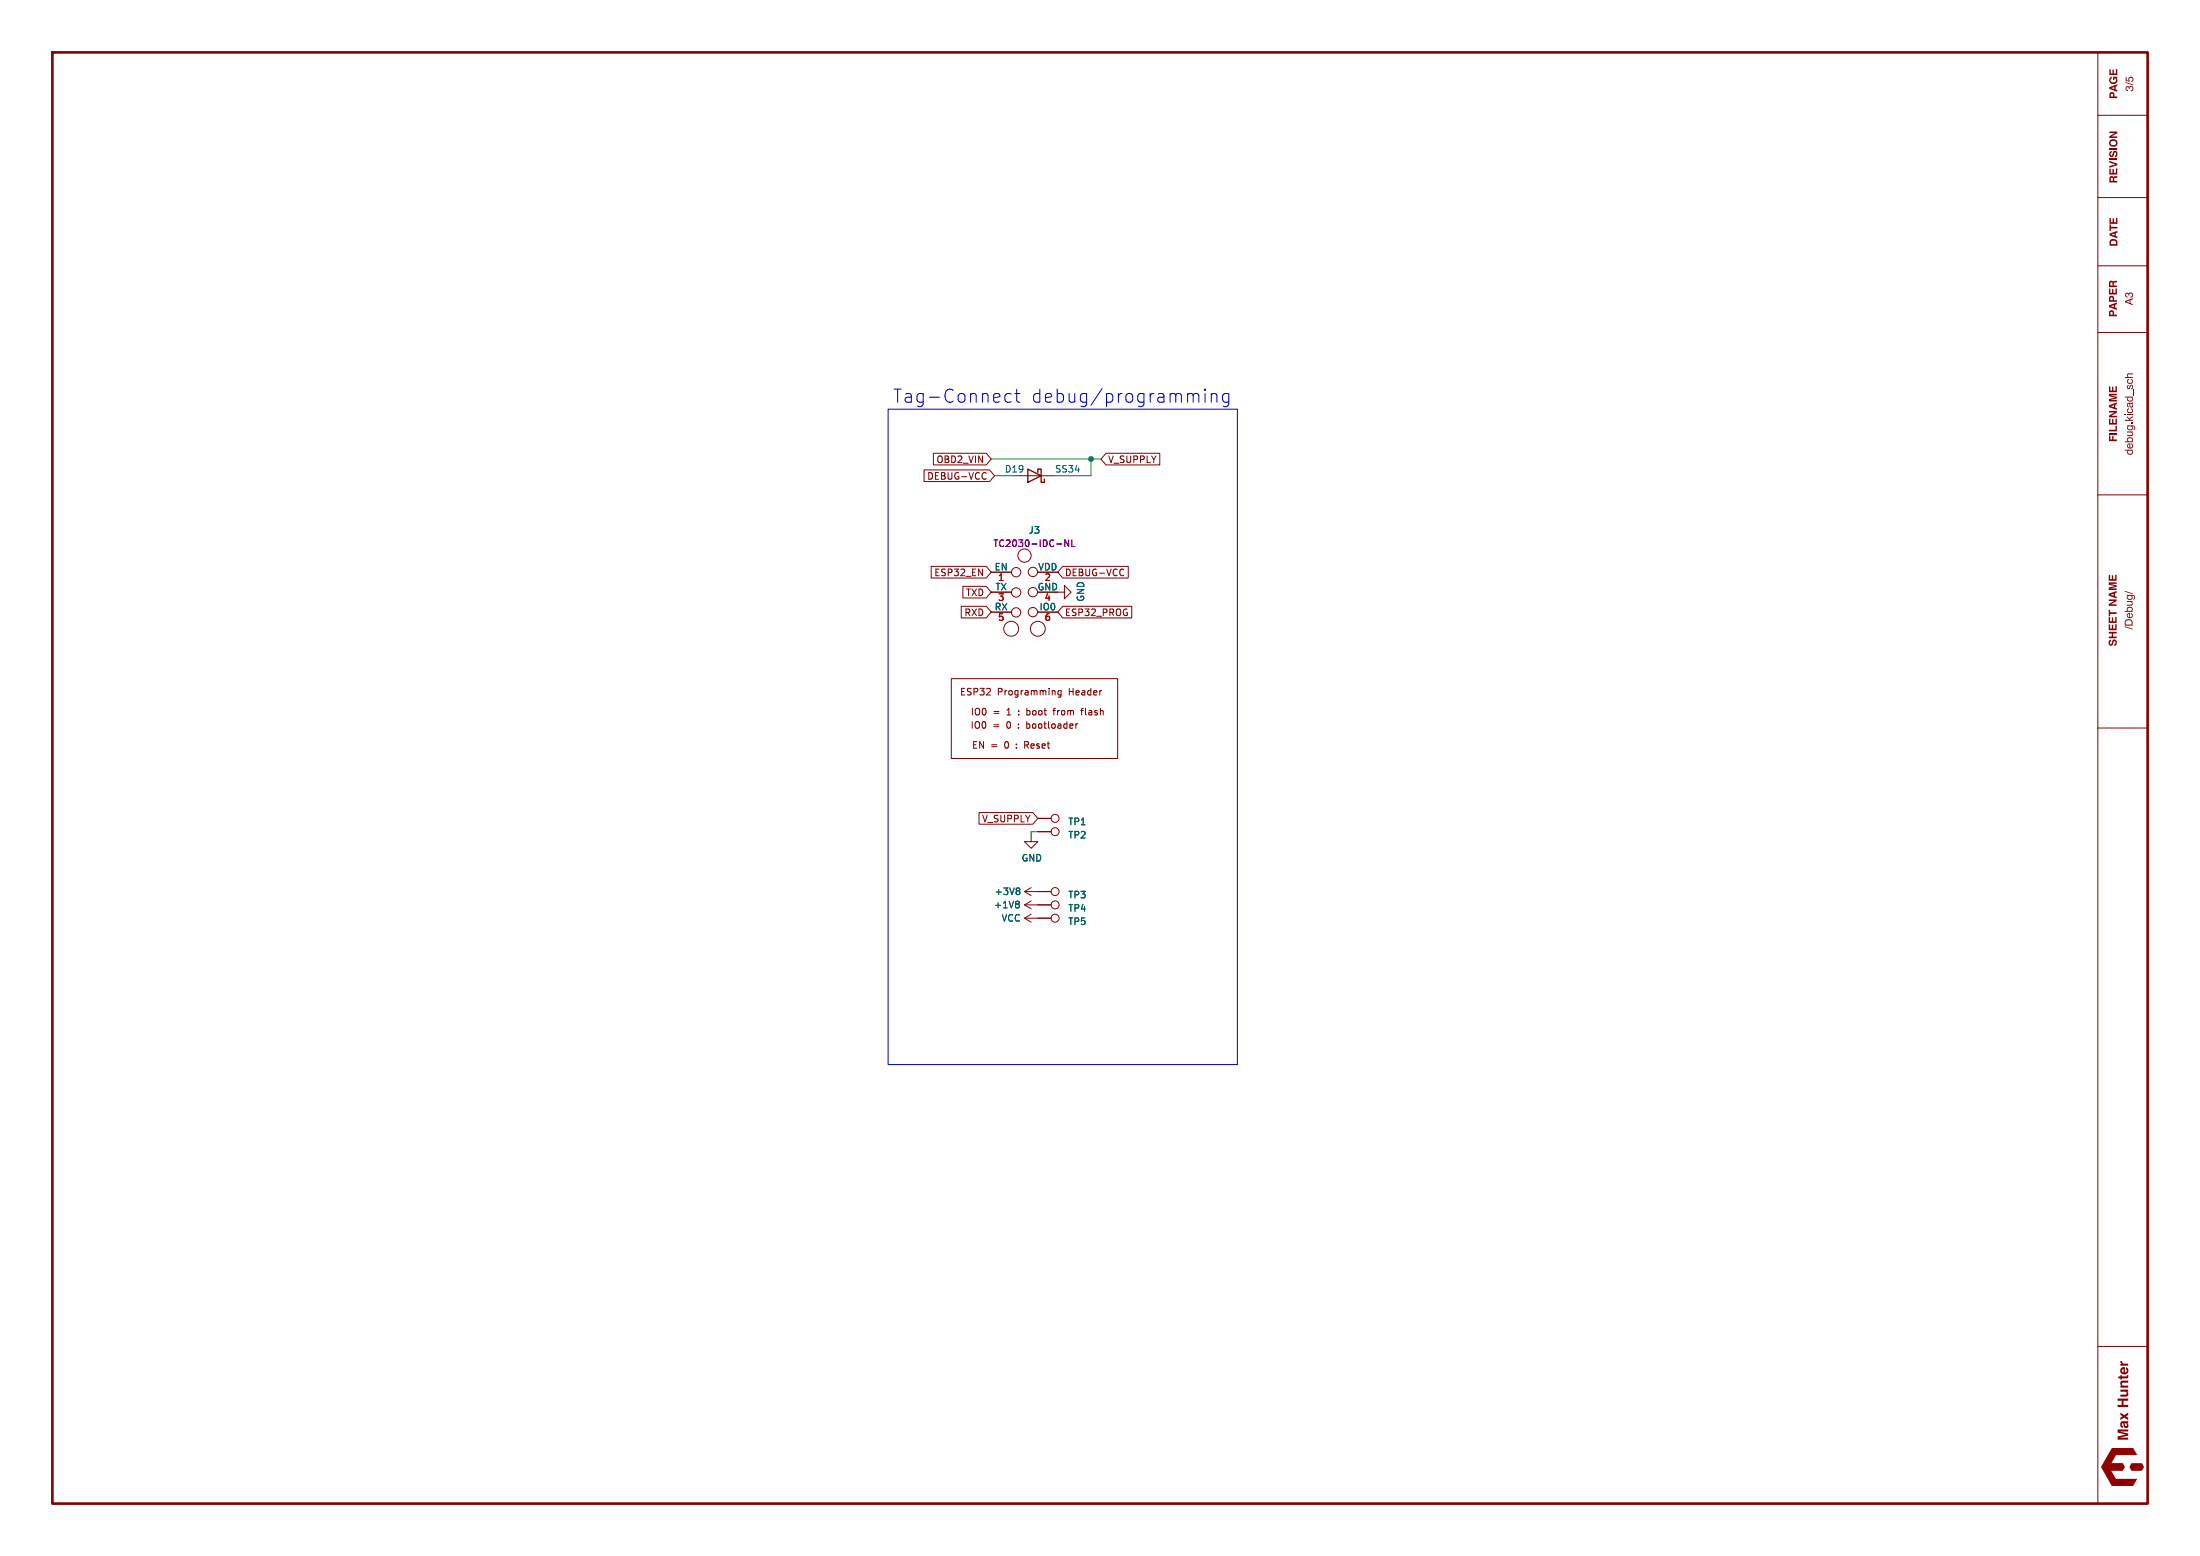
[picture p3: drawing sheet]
(kicad_sch
 (version 20250114)
 (generator "eeschema")
 (generator_version "9.0")
 (paper "A3")
 (title_block
  (company "Max Hunter"))
 (lib_symbols
  (symbol "Connector:TestPoint"
   (pin_numbers (hide yes))
   (pin_names
    (offset 0.762) (hide yes)) (exclude_from_sim no) (in_bom yes) (on_board yes)
   (property "Reference" "TP" (at 0 6.858 0) (effects (font (size 1.27 1.27))))
   (property "Value" "TestPoint" (at 0 5.08 0) (effects (font (size 1.27 1.27))))
   (property "Footprint" "" (at 5.08 0 0) (effects (font (size 1.27 1.27)) (hide yes)))
   (property "Datasheet" "~" (at 5.08 0 0) (effects (font (size 1.27 1.27)) (hide yes)))
   (property "Description" "test point" (at 0 0 0) (effects (font (size 1.27 1.27)) (hide yes)))
   (symbol "TestPoint_0_1"
    (circle (center 0 3.302) (radius 0.762) (stroke (width 0) (type default)) (fill (type none))))
   (symbol "TestPoint_1_1"
    (pin passive line (at 0 0 90) (length 2.54) (name "1" (effects (font (size 1.27 1.27)))) (number "1" (effects (font (size 1.27 1.27))))))
   (embedded_fonts no))
  (symbol "Device:D_Schottky"
   (pin_numbers (hide yes))
   (pin_names
    (offset 1.016) (hide yes)) (exclude_from_sim no) (in_bom yes) (on_board yes)
   (property "Reference" "D" (at 0 2.54 0) (effects (font (size 1.27 1.27))))
   (property "Value" "D_Schottky" (at 0 -2.54 0) (effects (font (size 1.27 1.27))))
   (property "Footprint" "" (at 0 0 0) (effects (font (size 1.27 1.27)) (hide yes)))
   (property "Datasheet" "~" (at 0 0 0) (effects (font (size 1.27 1.27)) (hide yes)))
   (property "Description" "Schottky diode" (at 0 0 0) (effects (font (size 1.27 1.27)) (hide yes)))
   (symbol "D_Schottky_0_1"
    (polyline (pts (xy -1.905 0.635) (xy -1.905 1.27) (xy -1.27 1.27) (xy -1.27 -1.27) (xy -0.635 -1.27) (xy -0.635 -0.635)) (stroke (width 0.254) (type default)) (fill (type none)))
    (polyline (pts (xy 1.27 1.27) (xy 1.27 -1.27) (xy -1.27 0) (xy 1.27 1.27)) (stroke (width 0.254) (type default)) (fill (type none)))
    (polyline (pts (xy 1.27 0) (xy -1.27 0)) (stroke (width 0) (type default)) (fill (type none))))
   (symbol "D_Schottky_1_1"
    (pin passive line (at -3.81 0 0) (length 2.54) (name "K" (effects (font (size 1.27 1.27)))) (number "1" (effects (font (size 1.27 1.27)))))
    (pin passive line (at 3.81 0 180) (length 2.54) (name "A" (effects (font (size 1.27 1.27)))) (number "2" (effects (font (size 1.27 1.27))))))
   (embedded_fonts no))
  (symbol "power:+1V8"
   (power)
   (pin_names
    (offset 0)) (exclude_from_sim no) (in_bom yes) (on_board yes)
   (property "Reference" "#PWR" (at 0 -3.81 0) (effects (font (size 1.27 1.27)) (hide yes)))
   (property "Value" "+1V8" (at 0 3.556 0) (effects (font (size 1.27 1.27))))
   (property "Footprint" "" (at 0 0 0) (effects (font (size 1.27 1.27)) (hide yes)))
   (property "Datasheet" "" (at 0 0 0) (effects (font (size 1.27 1.27)) (hide yes)))
   (property "Description" "Power symbol creates a global label with name \"+1V8\"" (at 0 0 0) (effects (font (size 1.27 1.27)) (hide yes)))
   (symbol "+1V8_0_1"
    (polyline (pts (xy -0.762 1.27) (xy 0 2.54)) (stroke (width 0) (type default)) (fill (type none)))
    (polyline (pts (xy 0 2.54) (xy 0.762 1.27)) (stroke (width 0) (type default)) (fill (type none)))
    (polyline (pts (xy 0 0) (xy 0 2.54)) (stroke (width 0) (type default)) (fill (type none))))
   (symbol "+1V8_1_1"
    (pin power_in line (at 0 0 90) (length 0) (hide yes) (name "+1V8" (effects (font (size 1.27 1.27)))) (number "1" (effects (font (size 1.27 1.27))))))
   (embedded_fonts no))
  (symbol "power:+3V8"
   (power)
   (pin_names
    (offset 0)) (exclude_from_sim no) (in_bom yes) (on_board yes)
   (property "Reference" "#PWR" (at 0 -3.81 0) (effects (font (size 1.27 1.27)) (hide yes)))
   (property "Value" "+3V8" (at 0 3.556 0) (effects (font (size 1.27 1.27))))
   (property "Footprint" "" (at 0 0 0) (effects (font (size 1.27 1.27)) (hide yes)))
   (property "Datasheet" "" (at 0 0 0) (effects (font (size 1.27 1.27)) (hide yes)))
   (property "Description" "Power symbol creates a global label with name \"+3V8\"" (at 0 0 0) (effects (font (size 1.27 1.27)) (hide yes)))
   (symbol "+3V8_0_1"
    (polyline (pts (xy -0.762 1.27) (xy 0 2.54)) (stroke (width 0) (type default)) (fill (type none)))
    (polyline (pts (xy 0 2.54) (xy 0.762 1.27)) (stroke (width 0) (type default)) (fill (type none)))
    (polyline (pts (xy 0 0) (xy 0 2.54)) (stroke (width 0) (type default)) (fill (type none))))
   (symbol "+3V8_1_1"
    (pin power_in line (at 0 0 90) (length 0) (hide yes) (name "+3V8" (effects (font (size 1.27 1.27)))) (number "1" (effects (font (size 1.27 1.27))))))
   (embedded_fonts no))
  (symbol "power:GND"
   (power)
   (pin_names
    (offset 0)) (exclude_from_sim no) (in_bom yes) (on_board yes)
   (property "Reference" "#PWR" (at 0 -6.35 0) (effects (font (size 1.27 1.27)) (hide yes)))
   (property "Value" "GND" (at 0 -3.81 0) (effects (font (size 1.27 1.27))))
   (property "Footprint" "" (at 0 0 0) (effects (font (size 1.27 1.27)) (hide yes)))
   (property "Datasheet" "" (at 0 0 0) (effects (font (size 1.27 1.27)) (hide yes)))
   (property "Description" "Power symbol creates a global label with name \"GND\" , ground" (at 0 0 0) (effects (font (size 1.27 1.27)) (hide yes)))
   (symbol "GND_0_1"
    (polyline (pts (xy 0 0) (xy 0 -1.27) (xy 1.27 -1.27) (xy 0 -2.54) (xy -1.27 -1.27) (xy 0 -1.27)) (stroke (width 0) (type default)) (fill (type none))))
   (symbol "GND_1_1"
    (pin power_in line (at 0 0 270) (length 0) (hide yes) (name "GND" (effects (font (size 1.27 1.27)))) (number "1" (effects (font (size 1.27 1.27))))))
   (embedded_fonts no))
  (symbol "power:VCC"
   (power)
   (pin_names
    (offset 0)) (exclude_from_sim no) (in_bom yes) (on_board yes)
   (property "Reference" "#PWR" (at 0 -3.81 0) (effects (font (size 1.27 1.27)) (hide yes)))
   (property "Value" "VCC" (at 0 3.81 0) (effects (font (size 1.27 1.27))))
   (property "Footprint" "" (at 0 0 0) (effects (font (size 1.27 1.27)) (hide yes)))
   (property "Datasheet" "" (at 0 0 0) (effects (font (size 1.27 1.27)) (hide yes)))
   (property "Description" "Power symbol creates a global label with name \"VCC\"" (at 0 0 0) (effects (font (size 1.27 1.27)) (hide yes)))
   (symbol "VCC_0_1"
    (polyline (pts (xy -0.762 1.27) (xy 0 2.54)) (stroke (width 0) (type default)) (fill (type none)))
    (polyline (pts (xy 0 2.54) (xy 0.762 1.27)) (stroke (width 0) (type default)) (fill (type none)))
    (polyline (pts (xy 0 0) (xy 0 2.54)) (stroke (width 0) (type default)) (fill (type none))))
   (symbol "VCC_1_1"
    (pin power_in line (at 0 0 90) (length 0) (hide yes) (name "VCC" (effects (font (size 1.27 1.27)))) (number "1" (effects (font (size 1.27 1.27))))))
   (embedded_fonts no))
  (symbol "tagconnect_esp32:TC2030-IDC-NL_ESP"
   (pin_names
    (offset 0)) (exclude_from_sim no) (in_bom yes) (on_board yes)
   (property "Reference" "J" (at 0 -10.16 0) (effects (font (size 1.27 1.27))))
   (property "Value" "TC2030-IDC-NL_ESP" (at 0.635 -12.7 0) (effects (font (size 1.27 1.27)) (hide yes)))
   (property "Footprint" "" (at -11.43 11.43 0) (effects (font (size 1.27 1.27)) (hide yes)))
   (property "Datasheet" "https://www.tag-connect.com/wp-content/uploads/bsk-pdf-manager/2019/12/TC2030-IDC-NL-Datasheet-Rev-B.pdf" (at -1.27 0 0) (effects (font (size 1.27 1.27)) (hide yes)))
   (property "Description" "Header, Tagconnect, 2x6, No pins, Footprint only" (at 0 0 0) (effects (font (size 1.27 1.27)) (hide yes)))
   (property "Connector" "TC2030-IDC-NL" (at 0 -12.7 0) (effects (font (size 1.27 1.27))))
   (symbol "TC2030-IDC-NL_ESP_0_0"
    (rectangle (start -13.97 -16.51) (end 17.78 -31.75) (stroke (width 0) (type default)) (fill (type none)))
    (text "EN = 0 : Reset" (at -2.54 -29.21 0) (effects (font (size 1.27 1.27))))
    (text "IO0 = 0 : bootloader" (at 0 -25.4 0) (effects (font (size 1.27 1.27))))
    (text "ESP32 Programming Header" (at 1.27 -19.05 0) (effects (font (size 1.27 1.27))))
    (text "IO0 = 1 : boot from flash" (at 2.54 -22.86 0) (effects (font (size 1.27 1.27)))))
   (symbol "TC2030-IDC-NL_ESP_0_1"
    (circle (center -2.54 -6.985) (radius 1.4224) (stroke (width 0) (type default)) (fill (type none)))
    (circle (center -1.6002 3.81) (radius 0.889) (stroke (width 0) (type default)) (fill (type none)))
    (circle (center 0 6.985) (radius 1.27) (stroke (width 0) (type default)) (fill (type none))))
   (symbol "TC2030-IDC-NL_ESP_1_1"
    (circle (center -1.6002 -0.0508) (radius 0.889) (stroke (width 0) (type default)) (fill (type none)))
    (circle (center -1.6002 -3.8608) (radius 0.889) (stroke (width 0) (type default)) (fill (type none)))
    (circle (center 1.6002 3.8608) (radius 0.889) (stroke (width 0) (type default)) (fill (type none)))
    (circle (center 1.6002 0) (radius 0.889) (stroke (width 0) (type default)) (fill (type none)))
    (circle (center 1.6002 -3.81) (radius 0.889) (stroke (width 0) (type default)) (fill (type none)))
    (circle (center 2.54 -6.985) (radius 1.4224) (stroke (width 0) (type default)) (fill (type none)))
    (pin passive line (at -6.35 3.81 0) (length 3.81) (name "EN" (effects (font (size 1.27 1.27)))) (number "1" (effects (font (size 1.27 1.27)))))
    (pin passive line (at -6.35 0 0) (length 3.81) (name "TX" (effects (font (size 1.27 1.27)))) (number "3" (effects (font (size 1.27 1.27)))))
    (pin passive line (at -6.35 -3.81 0) (length 3.81) (name "RX" (effects (font (size 1.27 1.27)))) (number "5" (effects (font (size 1.27 1.27)))))
    (pin passive line (at 6.35 3.81 180) (length 3.81) (name "VDD" (effects (font (size 1.27 1.27)))) (number "2" (effects (font (size 1.27 1.27)))))
    (pin passive line (at 6.35 0 180) (length 3.81) (name "GND" (effects (font (size 1.27 1.27)))) (number "4" (effects (font (size 1.27 1.27)))))
    (pin passive line (at 6.35 -3.81 180) (length 3.81) (name "IO0" (effects (font (size 1.27 1.27)))) (number "6" (effects (font (size 1.27 1.27))))))
   (embedded_fonts no)))
 (rectangle
  (start 169.545 78.105)
  (end 236.22 203.2)
  (stroke (width 0) (type default))
  (fill (type none)))
 (text "Tag-Connect debug/programming"
  (exclude_from_sim no)
  (at 170.307 77.343 0)
  (effects (font (size 2.5 2.5)) (justify left bottom)))
 (junction
  (at 208.28 87.63)
  (diameter 0)
  (color 0 0 0 0))
 (wire
  (pts (xy 189.865 90.805) (xy 193.675 90.805))
  (stroke (width 0) (type default)))
 (wire
  (pts (xy 208.28 87.63) (xy 210.185 87.63))
  (stroke (width 0) (type default)))
 (wire
  (pts (xy 201.295 90.805) (xy 208.28 90.805))
  (stroke (width 0) (type default)))
 (wire
  (pts (xy 208.28 90.805) (xy 208.28 87.63))
  (stroke (width 0) (type default)))
 (wire
  (pts (xy 198.12 158.75) (xy 196.85 158.75))
  (stroke (width 0) (type default)))
 (wire
  (pts (xy 196.85 158.75) (xy 196.85 159.385))
  (stroke (width 0) (type default)))
 (wire
  (pts (xy 189.23 87.63) (xy 208.28 87.63))
  (stroke (width 0) (type default)))
 (global_label "DEBUG-VCC"
  (shape input)
  (at 189.865 90.805 180)
  (fields_autoplaced yes)
  (effects (font (size 1.27 1.27)) (justify right))
  (property "Intersheetrefs" "${INTERSHEET_REFS}" (at 176.1229 90.805 0) (effects (font (size 1.27 1.27)) (justify right) (hide yes))))
 (global_label "OBD2_VIN"
  (shape input)
  (at 189.23 87.63 180)
  (fields_autoplaced yes)
  (effects (font (size 1.27 1.27)) (justify right))
  (property "Intersheetrefs" "${INTERSHEET_REFS}" (at 177.9069 87.63 0) (effects (font (size 1.27 1.27)) (justify right) (hide yes))))
 (global_label "ESP32_PROG"
  (shape input)
  (at 201.93 116.84 0)
  (fields_autoplaced yes)
  (effects (font (size 1.27 1.27)) (justify left))
  (property "Intersheetrefs" "${INTERSHEET_REFS}" (at 571.5 161.29 0) (effects (font (size 1.27 1.27)) (hide yes))))
 (global_label "RXD"
  (shape input)
  (at 189.23 116.84 180)
  (fields_autoplaced yes)
  (effects (font (size 1.27 1.27)) (justify right))
  (property "Intersheetrefs" "${INTERSHEET_REFS}" (at -180.34 77.47 0) (effects (font (size 1.27 1.27)) (hide yes))))
 (global_label "ESP32_EN"
  (shape input)
  (at 189.23 109.22 180)
  (fields_autoplaced yes)
  (effects (font (size 1.27 1.27)) (justify right))
  (property "Intersheetrefs" "${INTERSHEET_REFS}" (at -180.34 74.93 0) (effects (font (size 1.27 1.27)) (hide yes))))
 (global_label "DEBUG-VCC"
  (shape input)
  (at 201.93 109.22 0)
  (fields_autoplaced yes)
  (effects (font (size 1.27 1.27)) (justify left))
  (property "Intersheetrefs" "${INTERSHEET_REFS}" (at 215.6721 109.22 0) (effects (font (size 1.27 1.27)) (justify left) (hide yes))))
 (global_label "V_SUPPLY"
  (shape input)
  (at 210.185 87.63 0)
  (fields_autoplaced yes)
  (effects (font (size 1.27 1.27)) (justify left))
  (property "Intersheetrefs" "${INTERSHEET_REFS}" (at 221.6895 87.63 0) (effects (font (size 1.27 1.27)) (justify left) (hide yes))))
 (global_label "V_SUPPLY"
  (shape input)
  (at 198.12 156.21 180)
  (fields_autoplaced yes)
  (effects (font (size 1.27 1.27)) (justify right))
  (property "Intersheetrefs" "${INTERSHEET_REFS}" (at 186.6155 156.21 0) (effects (font (size 1.27 1.27)) (justify right) (hide yes))))
 (global_label "TXD"
  (shape input)
  (at 189.23 113.03 180)
  (fields_autoplaced yes)
  (effects (font (size 1.27 1.27)) (justify right))
  (property "Intersheetrefs" "${INTERSHEET_REFS}" (at -180.34 76.2 0) (effects (font (size 1.27 1.27)) (hide yes))))
 (symbol
  (lib_id "Connector:TestPoint")
  (at 198.12 156.21 270)
  (unit 1)
  (exclude_from_sim no)
  (in_bom yes)
  (on_board yes)
  (dnp no)
  (fields_autoplaced yes)
  (property "Reference" "TP1" (at 203.835 156.845 90) (effects (font (size 1.27 1.27)) (justify left)))
  (property "Value" "~" (at 205.105 158.115 90) (effects (font (size 1.27 1.27)) (justify left)))
  (property "Footprint" "TestPoint:TestPoint_Pad_D1.0mm" (at 198.12 161.29 0) (effects (font (size 1.27 1.27)) (hide yes)))
  (property "Datasheet" "~" (at 198.12 161.29 0) (effects (font (size 1.27 1.27)) (hide yes)))
  (property "Description" "" (at 198.12 156.21 0) (effects (font (size 1.27 1.27))))
  (pin "1"))
 (symbol
  (lib_id "Connector:TestPoint")
  (at 198.12 175.26 270)
  (unit 1)
  (exclude_from_sim no)
  (in_bom yes)
  (on_board yes)
  (dnp no)
  (property "Reference" "TP5" (at 203.835 175.895 90) (effects (font (size 1.27 1.27)) (justify left)))
  (property "Value" "~" (at 205.105 177.165 90) (effects (font (size 1.27 1.27)) (justify left)))
  (property "Footprint" "TestPoint:TestPoint_Pad_D1.0mm" (at 198.12 180.34 0) (effects (font (size 1.27 1.27)) (hide yes)))
  (property "Datasheet" "~" (at 198.12 180.34 0) (effects (font (size 1.27 1.27)) (hide yes)))
  (property "Description" "" (at 198.12 175.26 0) (effects (font (size 1.27 1.27))))
  (pin "1"))
 (symbol
  (lib_id "Device:D_Schottky")
  (at 197.485 90.805 180)
  (unit 1)
  (exclude_from_sim no)
  (in_bom yes)
  (on_board yes)
  (dnp no)
  (property "Reference" "D19" (at 193.675 89.535 0) (effects (font (size 1.27 1.27))))
  (property "Value" "SS34" (at 203.835 89.535 0) (effects (font (size 1.27 1.27))))
  (property "Footprint" "Diode_SMD:D_SMA" (at 197.485 90.805 0) (effects (font (size 1.27 1.27)) (hide yes)))
  (property "Datasheet" "~" (at 197.485 90.805 0) (effects (font (size 1.27 1.27)) (hide yes)))
  (property "Description" "" (at 197.485 90.805 0) (effects (font (size 1.27 1.27))))
  (property "LCSC" "C432300" (at 197.485 90.805 0) (effects (font (size 1.27 1.27)) (hide yes)))
  (pin "1")
  (pin "2"))
 (symbol
  (lib_id "power:GND")
  (at 196.85 159.385 0)
  (unit 1)
  (exclude_from_sim no)
  (in_bom yes)
  (on_board yes)
  (dnp no)
  (property "Reference" "#PWR090" (at 196.85 165.735 0) (effects (font (size 1.27 1.27)) (hide yes)))
  (property "Value" "GND" (at 196.977 163.7792 0) (effects (font (size 1.27 1.27))))
  (property "Footprint" "" (at 196.85 159.385 0) (effects (font (size 1.27 1.27)) (hide yes)))
  (property "Datasheet" "" (at 196.85 159.385 0) (effects (font (size 1.27 1.27)) (hide yes)))
  (property "Description" "" (at 196.85 159.385 0) (effects (font (size 1.27 1.27))))
  (pin "1"))
 (symbol
  (lib_id "Connector:TestPoint")
  (at 198.12 172.72 270)
  (unit 1)
  (exclude_from_sim no)
  (in_bom yes)
  (on_board yes)
  (dnp no)
  (property "Reference" "TP4" (at 203.835 173.355 90) (effects (font (size 1.27 1.27)) (justify left)))
  (property "Value" "~" (at 205.105 174.625 90) (effects (font (size 1.27 1.27)) (justify left)))
  (property "Footprint" "TestPoint:TestPoint_Pad_D1.0mm" (at 198.12 177.8 0) (effects (font (size 1.27 1.27)) (hide yes)))
  (property "Datasheet" "~" (at 198.12 177.8 0) (effects (font (size 1.27 1.27)) (hide yes)))
  (property "Description" "" (at 198.12 172.72 0) (effects (font (size 1.27 1.27))))
  (pin "1"))
 (symbol
  (lib_id "Connector:TestPoint")
  (at 198.12 158.75 270)
  (unit 1)
  (exclude_from_sim no)
  (in_bom yes)
  (on_board yes)
  (dnp no)
  (property "Reference" "TP2" (at 203.835 159.385 90) (effects (font (size 1.27 1.27)) (justify left)))
  (property "Value" "~" (at 205.105 160.655 90) (effects (font (size 1.27 1.27)) (justify left)))
  (property "Footprint" "TestPoint:TestPoint_Pad_D1.0mm" (at 198.12 163.83 0) (effects (font (size 1.27 1.27)) (hide yes)))
  (property "Datasheet" "~" (at 198.12 163.83 0) (effects (font (size 1.27 1.27)) (hide yes)))
  (property "Description" "" (at 198.12 158.75 0) (effects (font (size 1.27 1.27))))
  (pin "1"))
 (symbol
  (lib_id "power:+1V8")
  (at 198.12 172.72 90)
  (unit 1)
  (exclude_from_sim no)
  (in_bom yes)
  (on_board yes)
  (dnp no)
  (fields_autoplaced yes)
  (property "Reference" "#PWR0126" (at 201.93 172.72 0) (effects (font (size 1.27 1.27)) (hide yes)))
  (property "Value" "+1V8" (at 194.945 172.72 90) (effects (font (size 1.27 1.27)) (justify left)))
  (property "Footprint" "" (at 198.12 172.72 0) (effects (font (size 1.27 1.27)) (hide yes)))
  (property "Datasheet" "" (at 198.12 172.72 0) (effects (font (size 1.27 1.27)) (hide yes)))
  (property "Description" "" (at 198.12 172.72 0) (effects (font (size 1.27 1.27))))
  (pin "1"))
 (symbol
  (lib_id "power:GND")
  (at 201.93 113.03 90)
  (unit 1)
  (exclude_from_sim no)
  (in_bom yes)
  (on_board yes)
  (dnp no)
  (property "Reference" "#PWR089" (at 208.28 113.03 0) (effects (font (size 1.27 1.27)) (hide yes)))
  (property "Value" "GND" (at 206.3242 112.903 0) (effects (font (size 1.27 1.27))))
  (property "Footprint" "" (at 201.93 113.03 0) (effects (font (size 1.27 1.27)) (hide yes)))
  (property "Datasheet" "" (at 201.93 113.03 0) (effects (font (size 1.27 1.27)) (hide yes)))
  (property "Description" "" (at 201.93 113.03 0) (effects (font (size 1.27 1.27))))
  (pin "1"))
 (symbol
  (lib_id "tagconnect_esp32:TC2030-IDC-NL_ESP")
  (at 195.58 113.03 0)
  (unit 1)
  (exclude_from_sim no)
  (in_bom yes)
  (on_board yes)
  (dnp no)
  (fields_autoplaced yes)
  (property "Reference" "J3" (at 197.485 101.2022 0) (effects (font (size 1.27 1.27))))
  (property "Value" "TC2030-IDC-NL_ESP" (at 196.215 125.73 0) (effects (font (size 1.27 1.27)) (hide yes)))
  (property "Footprint" "Connector:Tag-Connect_TC2030-IDC-NL_2x03_P1.27mm_Vertical" (at 184.15 101.6 0) (effects (font (size 1.27 1.27)) (hide yes)))
  (property "Datasheet" "https://www.tag-connect.com/wp-content/uploads/bsk-pdf-manager/2019/12/TC2030-IDC-NL-Datasheet-Rev-B.pdf" (at 194.31 113.03 0) (effects (font (size 1.27 1.27)) (hide yes)))
  (property "Description" "" (at 195.58 113.03 0) (effects (font (size 1.27 1.27))))
  (property "Connector" "TC2030-IDC-NL" (at 197.485 103.7391 0) (effects (font (size 1.27 1.27))))
  (pin "1")
  (pin "2")
  (pin "3")
  (pin "4")
  (pin "5")
  (pin "6"))
 (symbol
  (lib_id "power:VCC")
  (at 198.12 175.26 90)
  (unit 1)
  (exclude_from_sim no)
  (in_bom yes)
  (on_board yes)
  (dnp no)
  (fields_autoplaced yes)
  (property "Reference" "#PWR0127" (at 201.93 175.26 0) (effects (font (size 1.27 1.27)) (hide yes)))
  (property "Value" "VCC" (at 194.945 175.26 90) (effects (font (size 1.27 1.27)) (justify left)))
  (property "Footprint" "" (at 198.12 175.26 0) (effects (font (size 1.27 1.27)) (hide yes)))
  (property "Datasheet" "" (at 198.12 175.26 0) (effects (font (size 1.27 1.27)) (hide yes)))
  (property "Description" "" (at 198.12 175.26 0) (effects (font (size 1.27 1.27))))
  (pin "1"))
 (symbol
  (lib_id "power:+3V8")
  (at 198.12 170.18 90)
  (unit 1)
  (exclude_from_sim no)
  (in_bom yes)
  (on_board yes)
  (dnp no)
  (property "Reference" "#PWR0125" (at 201.93 170.18 0) (effects (font (size 1.27 1.27)) (hide yes)))
  (property "Value" "+3V8" (at 192.405 170.18 90) (effects (font (size 1.27 1.27))))
  (property "Footprint" "" (at 198.12 170.18 0) (effects (font (size 1.27 1.27)) (hide yes)))
  (property "Datasheet" "" (at 198.12 170.18 0) (effects (font (size 1.27 1.27)) (hide yes)))
  (property "Description" "" (at 198.12 170.18 0) (effects (font (size 1.27 1.27))))
  (pin "1"))
 (symbol
  (lib_id "Connector:TestPoint")
  (at 198.12 170.18 270)
  (unit 1)
  (exclude_from_sim no)
  (in_bom yes)
  (on_board yes)
  (dnp no)
  (fields_autoplaced yes)
  (property "Reference" "TP3" (at 203.835 170.815 90) (effects (font (size 1.27 1.27)) (justify left)))
  (property "Value" "~" (at 205.105 172.085 90) (effects (font (size 1.27 1.27)) (justify left)))
  (property "Footprint" "TestPoint:TestPoint_Pad_D1.0mm" (at 198.12 175.26 0) (effects (font (size 1.27 1.27)) (hide yes)))
  (property "Datasheet" "~" (at 198.12 175.26 0) (effects (font (size 1.27 1.27)) (hide yes)))
  (property "Description" "" (at 198.12 170.18 0) (effects (font (size 1.27 1.27))))
  (pin "1")))
